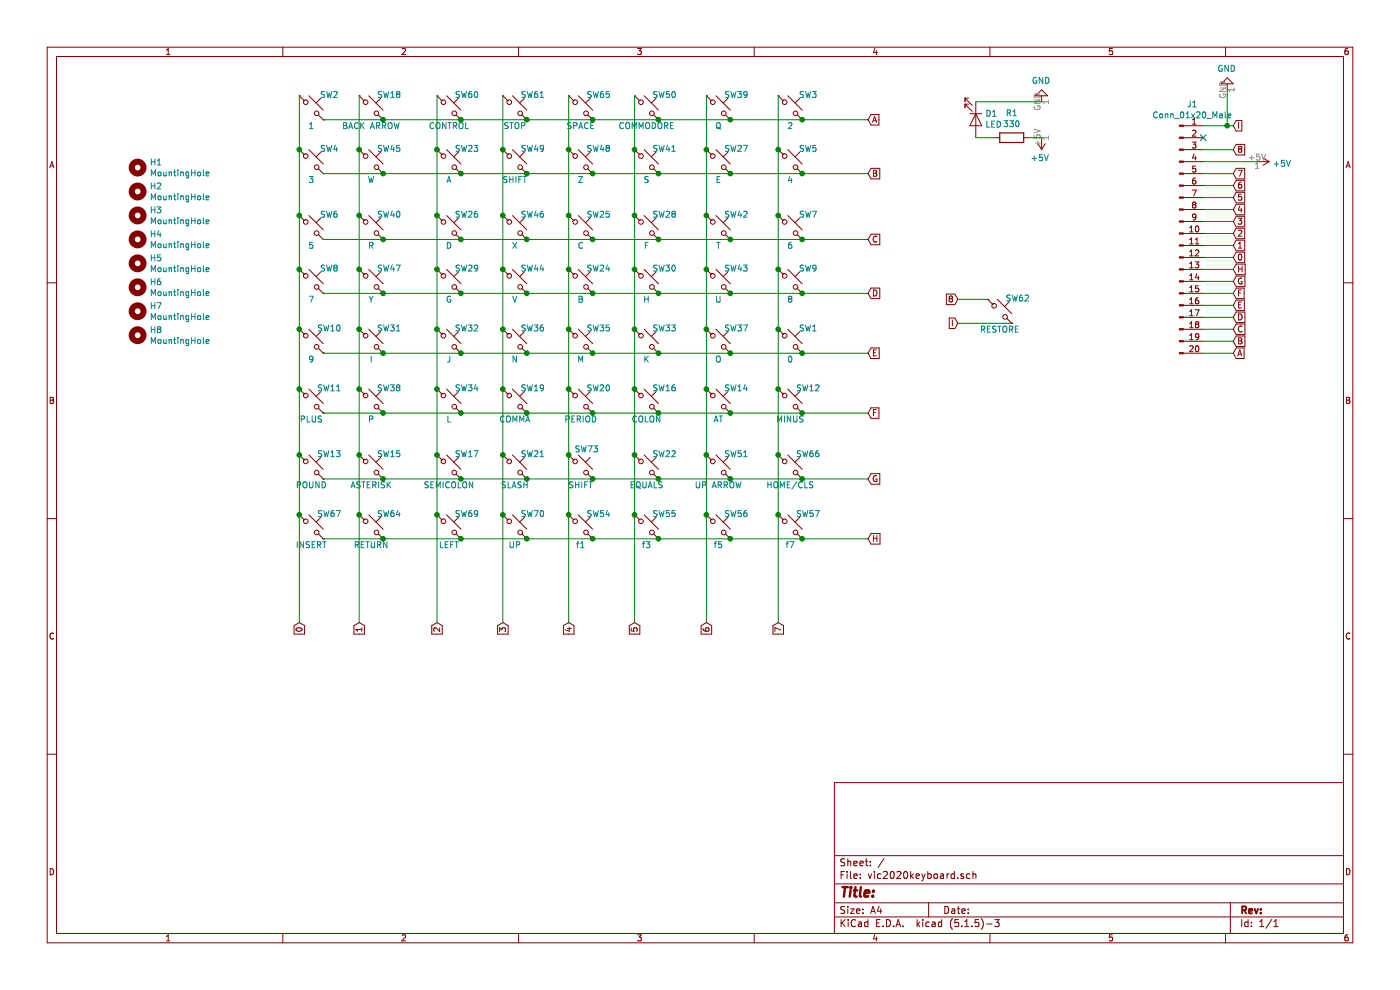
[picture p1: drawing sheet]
EESchema Schematic File Version 4
EELAYER 30 0
EELAYER END
$Descr A4 11693 8268
encoding utf-8
Sheet 1 1
Title ""
Date ""
Rev ""
Comp ""
Comment1 ""
Comment2 ""
Comment3 ""
Comment4 ""
$EndDescr
$Comp
L Switch:SW_Push_45deg SW1
U 1 1
P 6600 2850
F 0 "SW1" H 6750 2960 50  0000 C CNN
F 1 "0" H 6600 2700 50  0000 C CNN
F 2 "Cherry_MX:CHERRY_PCB_100H" H 6600 2850 50  0001 C CNN
F 3 "" H 6600 2850 50  0000 C CNN
	1    6600 2850
	1    0    0    -1  
$EndComp
$Comp
L Switch:SW_Push_45deg SW2
U 1 1
P 2600 900
F 0 "SW2" H 2750 1010 50  0000 C CNN
F 1 "1" H 2600 750 50  0000 C CNN
F 2 "Cherry_MX:CHERRY_PCB_100H" H 2600 900 50  0001 C CNN
F 3 "" H 2600 900 50  0000 C CNN
	1    2600 900 
	1    0    0    -1  
$EndComp
$Comp
L Switch:SW_Push_45deg SW9
U 1 1
P 6600 2350
F 0 "SW9" H 6750 2460 50  0000 C CNN
F 1 "8" H 6600 2200 50  0000 C CNN
F 2 "Cherry_MX:CHERRY_PCB_100H" H 6600 2350 50  0001 C CNN
F 3 "" H 6600 2350 50  0000 C CNN
	1    6600 2350
	1    0    0    -1  
$EndComp
$Comp
L Switch:SW_Push_45deg SW10
U 1 1
P 2600 2850
F 0 "SW10" H 2750 2960 50  0000 C CNN
F 1 "9" H 2600 2700 50  0000 C CNN
F 2 "Cherry_MX:CHERRY_PCB_100H" H 2600 2850 50  0001 C CNN
F 3 "" H 2600 2850 50  0000 C CNN
	1    2600 2850
	1    0    0    -1  
$EndComp
$Comp
L Switch:SW_Push_45deg SW3
U 1 1
P 6600 900
F 0 "SW3" H 6750 1010 50  0000 C CNN
F 1 "2" H 6600 750 50  0000 C CNN
F 2 "Cherry_MX:CHERRY_PCB_100H" H 6600 900 50  0001 C CNN
F 3 "" H 6600 900 50  0000 C CNN
	1    6600 900 
	1    0    0    -1  
$EndComp
$Comp
L Switch:SW_Push_45deg SW4
U 1 1
P 2600 1350
F 0 "SW4" H 2750 1460 50  0000 C CNN
F 1 "3" H 2600 1200 50  0000 C CNN
F 2 "Cherry_MX:CHERRY_PCB_100H" H 2600 1350 50  0001 C CNN
F 3 "" H 2600 1350 50  0000 C CNN
	1    2600 1350
	1    0    0    -1  
$EndComp
$Comp
L Switch:SW_Push_45deg SW11
U 1 1
P 2600 3350
F 0 "SW11" H 2750 3460 50  0000 C CNN
F 1 "PLUS" H 2600 3200 50  0000 C CNN
F 2 "Cherry_MX:CHERRY_PCB_100H" H 2600 3350 50  0001 C CNN
F 3 "" H 2600 3350 50  0000 C CNN
	1    2600 3350
	1    0    0    -1  
$EndComp
$Comp
L Switch:SW_Push_45deg SW12
U 1 1
P 6600 3350
F 0 "SW12" H 6750 3460 50  0000 C CNN
F 1 "MINUS" H 6600 3200 50  0000 C CNN
F 2 "Cherry_MX:CHERRY_PCB_100H" H 6600 3350 50  0001 C CNN
F 3 "" H 6600 3350 50  0000 C CNN
	1    6600 3350
	1    0    0    -1  
$EndComp
$Comp
L Switch:SW_Push_45deg SW5
U 1 1
P 6600 1350
F 0 "SW5" H 6750 1460 50  0000 C CNN
F 1 "4" H 6600 1200 50  0000 C CNN
F 2 "Cherry_MX:CHERRY_PCB_100H" H 6600 1350 50  0001 C CNN
F 3 "" H 6600 1350 50  0000 C CNN
	1    6600 1350
	1    0    0    -1  
$EndComp
$Comp
L Switch:SW_Push_45deg SW6
U 1 1
P 2600 1900
F 0 "SW6" H 2750 2010 50  0000 C CNN
F 1 "5" H 2600 1750 50  0000 C CNN
F 2 "Cherry_MX:CHERRY_PCB_100H" H 2600 1900 50  0001 C CNN
F 3 "" H 2600 1900 50  0000 C CNN
	1    2600 1900
	1    0    0    -1  
$EndComp
$Comp
L Switch:SW_Push_45deg SW14
U 1 1
P 6000 3350
F 0 "SW14" H 6150 3460 50  0000 C CNN
F 1 "AT" H 6000 3200 50  0000 C CNN
F 2 "Cherry_MX:CHERRY_PCB_100H" H 6000 3350 50  0001 C CNN
F 3 "" H 6000 3350 50  0000 C CNN
	1    6000 3350
	1    0    0    -1  
$EndComp
$Comp
L Switch:SW_Push_45deg SW7
U 1 1
P 6600 1900
F 0 "SW7" H 6750 2010 50  0000 C CNN
F 1 "6" H 6600 1750 50  0000 C CNN
F 2 "Cherry_MX:CHERRY_PCB_100H" H 6600 1900 50  0001 C CNN
F 3 "" H 6600 1900 50  0000 C CNN
	1    6600 1900
	1    0    0    -1  
$EndComp
$Comp
L Switch:SW_Push_45deg SW8
U 1 1
P 2600 2350
F 0 "SW8" H 2750 2460 50  0000 C CNN
F 1 "7" H 2600 2200 50  0000 C CNN
F 2 "Cherry_MX:CHERRY_PCB_100H" H 2600 2350 50  0001 C CNN
F 3 "" H 2600 2350 50  0000 C CNN
	1    2600 2350
	1    0    0    -1  
$EndComp
$Comp
L Switch:SW_Push_45deg SW15
U 1 1
P 3100 3900
F 0 "SW15" H 3250 4010 50  0000 C CNN
F 1 "ASTERISK" H 3100 3750 50  0000 C CNN
F 2 "Cherry_MX:CHERRY_PCB_100H" H 3100 3900 50  0001 C CNN
F 3 "" H 3100 3900 50  0000 C CNN
	1    3100 3900
	1    0    0    -1  
$EndComp
$Comp
L Switch:SW_Push_45deg SW16
U 1 1
P 5400 3350
F 0 "SW16" H 5550 3460 50  0000 C CNN
F 1 "COLON" H 5400 3200 50  0000 C CNN
F 2 "Cherry_MX:CHERRY_PCB_100H" H 5400 3350 50  0001 C CNN
F 3 "" H 5400 3350 50  0000 C CNN
	1    5400 3350
	1    0    0    -1  
$EndComp
$Comp
L Switch:SW_Push_45deg SW17
U 1 1
P 3750 3900
F 0 "SW17" H 3900 4010 50  0000 C CNN
F 1 "SEMICOLON" H 3750 3750 50  0000 C CNN
F 2 "Cherry_MX:CHERRY_PCB_100H" H 3750 3900 50  0001 C CNN
F 3 "" H 3750 3900 50  0000 C CNN
	1    3750 3900
	1    0    0    -1  
$EndComp
$Comp
L Switch:SW_Push_45deg SW18
U 1 1
P 3100 900
F 0 "SW18" H 3250 1010 50  0000 C CNN
F 1 "BACK ARROW" H 3100 750 50  0000 C CNN
F 2 "Cherry_MX:CHERRY_PCB_100H" H 3100 900 50  0001 C CNN
F 3 "" H 3100 900 50  0000 C CNN
	1    3100 900 
	1    0    0    -1  
$EndComp
$Comp
L Switch:SW_Push_45deg SW25
U 1 1
P 4850 1900
F 0 "SW25" H 5000 2010 50  0000 C CNN
F 1 "C" H 4850 1750 50  0000 C CNN
F 2 "Cherry_MX:CHERRY_PCB_100H" H 4850 1900 50  0001 C CNN
F 3 "" H 4850 1900 50  0000 C CNN
	1    4850 1900
	1    0    0    -1  
$EndComp
$Comp
L Switch:SW_Push_45deg SW26
U 1 1
P 3750 1900
F 0 "SW26" H 3900 2010 50  0000 C CNN
F 1 "D" H 3750 1750 50  0000 C CNN
F 2 "Cherry_MX:CHERRY_PCB_100H" H 3750 1900 50  0001 C CNN
F 3 "" H 3750 1900 50  0000 C CNN
	1    3750 1900
	1    0    0    -1  
$EndComp
$Comp
L Switch:SW_Push_45deg SW19
U 1 1
P 4300 3350
F 0 "SW19" H 4450 3460 50  0000 C CNN
F 1 "COMMA" H 4300 3200 50  0000 C CNN
F 2 "Cherry_MX:CHERRY_PCB_100H" H 4300 3350 50  0001 C CNN
F 3 "" H 4300 3350 50  0000 C CNN
	1    4300 3350
	1    0    0    -1  
$EndComp
$Comp
L Switch:SW_Push_45deg SW20
U 1 1
P 4850 3350
F 0 "SW20" H 5000 3460 50  0000 C CNN
F 1 "PERIOD" H 4850 3200 50  0000 C CNN
F 2 "Cherry_MX:CHERRY_PCB_100H" H 4850 3350 50  0001 C CNN
F 3 "" H 4850 3350 50  0000 C CNN
	1    4850 3350
	1    0    0    -1  
$EndComp
$Comp
L Switch:SW_Push_45deg SW27
U 1 1
P 6000 1350
F 0 "SW27" H 6150 1460 50  0000 C CNN
F 1 "E" H 6000 1200 50  0000 C CNN
F 2 "Cherry_MX:CHERRY_PCB_100H" H 6000 1350 50  0001 C CNN
F 3 "" H 6000 1350 50  0000 C CNN
	1    6000 1350
	1    0    0    -1  
$EndComp
$Comp
L Switch:SW_Push_45deg SW28
U 1 1
P 5400 1900
F 0 "SW28" H 5550 2010 50  0000 C CNN
F 1 "F" H 5400 1750 50  0000 C CNN
F 2 "Cherry_MX:CHERRY_PCB_100H" H 5400 1900 50  0001 C CNN
F 3 "" H 5400 1900 50  0000 C CNN
	1    5400 1900
	1    0    0    -1  
$EndComp
$Comp
L Switch:SW_Push_45deg SW21
U 1 1
P 4300 3900
F 0 "SW21" H 4450 4010 50  0000 C CNN
F 1 "SLASH" H 4300 3750 50  0000 C CNN
F 2 "Cherry_MX:CHERRY_PCB_100H" H 4300 3900 50  0001 C CNN
F 3 "" H 4300 3900 50  0000 C CNN
	1    4300 3900
	1    0    0    -1  
$EndComp
$Comp
L Switch:SW_Push_45deg SW29
U 1 1
P 3750 2350
F 0 "SW29" H 3900 2460 50  0000 C CNN
F 1 "G" H 3750 2200 50  0000 C CNN
F 2 "Cherry_MX:CHERRY_PCB_100H" H 3750 2350 50  0001 C CNN
F 3 "" H 3750 2350 50  0000 C CNN
	1    3750 2350
	1    0    0    -1  
$EndComp
$Comp
L Switch:SW_Push_45deg SW30
U 1 1
P 5400 2350
F 0 "SW30" H 5550 2460 50  0000 C CNN
F 1 "H" H 5400 2200 50  0000 C CNN
F 2 "Cherry_MX:CHERRY_PCB_100H" H 5400 2350 50  0001 C CNN
F 3 "" H 5400 2350 50  0000 C CNN
	1    5400 2350
	1    0    0    -1  
$EndComp
$Comp
L Switch:SW_Push_45deg SW23
U 1 1
P 3750 1350
F 0 "SW23" H 3900 1460 50  0000 C CNN
F 1 "A" H 3750 1200 50  0000 C CNN
F 2 "Cherry_MX:CHERRY_PCB_100H" H 3750 1350 50  0001 C CNN
F 3 "" H 3750 1350 50  0000 C CNN
	1    3750 1350
	1    0    0    -1  
$EndComp
$Comp
L Switch:SW_Push_45deg SW24
U 1 1
P 4850 2350
F 0 "SW24" H 5000 2460 50  0000 C CNN
F 1 "B" H 4850 2200 50  0000 C CNN
F 2 "Cherry_MX:CHERRY_PCB_100H" H 4850 2350 50  0001 C CNN
F 3 "" H 4850 2350 50  0000 C CNN
	1    4850 2350
	1    0    0    -1  
$EndComp
$Comp
L Switch:SW_Push_45deg SW31
U 1 1
P 3100 2850
F 0 "SW31" H 3250 2960 50  0000 C CNN
F 1 "I" H 3100 2700 50  0000 C CNN
F 2 "Cherry_MX:CHERRY_PCB_100H" H 3100 2850 50  0001 C CNN
F 3 "" H 3100 2850 50  0000 C CNN
	1    3100 2850
	1    0    0    -1  
$EndComp
$Comp
L Switch:SW_Push_45deg SW32
U 1 1
P 3750 2850
F 0 "SW32" H 3900 2960 50  0000 C CNN
F 1 "J" H 3750 2700 50  0000 C CNN
F 2 "Cherry_MX:CHERRY_PCB_100H" H 3750 2850 50  0001 C CNN
F 3 "" H 3750 2850 50  0000 C CNN
	1    3750 2850
	1    0    0    -1  
$EndComp
$Comp
L Switch:SW_Push_45deg SW33
U 1 1
P 5400 2850
F 0 "SW33" H 5550 2960 50  0000 C CNN
F 1 "K" H 5400 2700 50  0000 C CNN
F 2 "Cherry_MX:CHERRY_PCB_100H" H 5400 2850 50  0001 C CNN
F 3 "" H 5400 2850 50  0000 C CNN
	1    5400 2850
	1    0    0    -1  
$EndComp
$Comp
L Switch:SW_Push_45deg SW34
U 1 1
P 3750 3350
F 0 "SW34" H 3900 3460 50  0000 C CNN
F 1 "L" H 3750 3200 50  0000 C CNN
F 2 "Cherry_MX:CHERRY_PCB_100H" H 3750 3350 50  0001 C CNN
F 3 "" H 3750 3350 50  0000 C CNN
	1    3750 3350
	1    0    0    -1  
$EndComp
$Comp
L Switch:SW_Push_45deg SW41
U 1 1
P 5400 1350
F 0 "SW41" H 5550 1460 50  0000 C CNN
F 1 "S" H 5400 1200 50  0000 C CNN
F 2 "Cherry_MX:CHERRY_PCB_100H" H 5400 1350 50  0001 C CNN
F 3 "" H 5400 1350 50  0000 C CNN
	1    5400 1350
	1    0    0    -1  
$EndComp
$Comp
L Switch:SW_Push_45deg SW42
U 1 1
P 6000 1900
F 0 "SW42" H 6150 2010 50  0000 C CNN
F 1 "T" H 6000 1750 50  0000 C CNN
F 2 "Cherry_MX:CHERRY_PCB_100H" H 6000 1900 50  0001 C CNN
F 3 "" H 6000 1900 50  0000 C CNN
	1    6000 1900
	1    0    0    -1  
$EndComp
$Comp
L Switch:SW_Push_45deg SW35
U 1 1
P 4850 2850
F 0 "SW35" H 5000 2960 50  0000 C CNN
F 1 "M" H 4850 2700 50  0000 C CNN
F 2 "Cherry_MX:CHERRY_PCB_100H" H 4850 2850 50  0001 C CNN
F 3 "" H 4850 2850 50  0000 C CNN
	1    4850 2850
	1    0    0    -1  
$EndComp
$Comp
L Switch:SW_Push_45deg SW36
U 1 1
P 4300 2850
F 0 "SW36" H 4450 2960 50  0000 C CNN
F 1 "N" H 4300 2700 50  0000 C CNN
F 2 "Cherry_MX:CHERRY_PCB_100H" H 4300 2850 50  0001 C CNN
F 3 "" H 4300 2850 50  0000 C CNN
	1    4300 2850
	1    0    0    -1  
$EndComp
$Comp
L Switch:SW_Push_45deg SW43
U 1 1
P 6000 2350
F 0 "SW43" H 6150 2460 50  0000 C CNN
F 1 "U" H 6000 2200 50  0000 C CNN
F 2 "Cherry_MX:CHERRY_PCB_100H" H 6000 2350 50  0001 C CNN
F 3 "" H 6000 2350 50  0000 C CNN
	1    6000 2350
	1    0    0    -1  
$EndComp
$Comp
L Switch:SW_Push_45deg SW44
U 1 1
P 4300 2350
F 0 "SW44" H 4450 2460 50  0000 C CNN
F 1 "V" H 4300 2200 50  0000 C CNN
F 2 "Cherry_MX:CHERRY_PCB_100H" H 4300 2350 50  0001 C CNN
F 3 "" H 4300 2350 50  0000 C CNN
	1    4300 2350
	1    0    0    -1  
$EndComp
$Comp
L Switch:SW_Push_45deg SW37
U 1 1
P 6000 2850
F 0 "SW37" H 6150 2960 50  0000 C CNN
F 1 "O" H 6000 2700 50  0000 C CNN
F 2 "Cherry_MX:CHERRY_PCB_100H" H 6000 2850 50  0001 C CNN
F 3 "" H 6000 2850 50  0000 C CNN
	1    6000 2850
	1    0    0    -1  
$EndComp
$Comp
L Switch:SW_Push_45deg SW38
U 1 1
P 3100 3350
F 0 "SW38" H 3250 3460 50  0000 C CNN
F 1 "P" H 3100 3200 50  0000 C CNN
F 2 "Cherry_MX:CHERRY_PCB_100H" H 3100 3350 50  0001 C CNN
F 3 "" H 3100 3350 50  0000 C CNN
	1    3100 3350
	1    0    0    -1  
$EndComp
$Comp
L Switch:SW_Push_45deg SW45
U 1 1
P 3100 1350
F 0 "SW45" H 3250 1460 50  0000 C CNN
F 1 "W" H 3100 1200 50  0000 C CNN
F 2 "Cherry_MX:CHERRY_PCB_100H" H 3100 1350 50  0001 C CNN
F 3 "" H 3100 1350 50  0000 C CNN
	1    3100 1350
	1    0    0    -1  
$EndComp
$Comp
L Switch:SW_Push_45deg SW46
U 1 1
P 4300 1900
F 0 "SW46" H 4450 2010 50  0000 C CNN
F 1 "X" H 4300 1750 50  0000 C CNN
F 2 "Cherry_MX:CHERRY_PCB_100H" H 4300 1900 50  0001 C CNN
F 3 "" H 4300 1900 50  0000 C CNN
	1    4300 1900
	1    0    0    -1  
$EndComp
$Comp
L Switch:SW_Push_45deg SW39
U 1 1
P 6000 900
F 0 "SW39" H 6150 1010 50  0000 C CNN
F 1 "Q" H 6000 750 50  0000 C CNN
F 2 "Cherry_MX:CHERRY_PCB_100H" H 6000 900 50  0001 C CNN
F 3 "" H 6000 900 50  0000 C CNN
	1    6000 900 
	1    0    0    -1  
$EndComp
$Comp
L Switch:SW_Push_45deg SW40
U 1 1
P 3100 1900
F 0 "SW40" H 3250 2010 50  0000 C CNN
F 1 "R" H 3100 1750 50  0000 C CNN
F 2 "Cherry_MX:CHERRY_PCB_100H" H 3100 1900 50  0001 C CNN
F 3 "" H 3100 1900 50  0000 C CNN
	1    3100 1900
	1    0    0    -1  
$EndComp
$Comp
L Switch:SW_Push_45deg SW47
U 1 1
P 3100 2350
F 0 "SW47" H 3250 2460 50  0000 C CNN
F 1 "Y" H 3100 2200 50  0000 C CNN
F 2 "Cherry_MX:CHERRY_PCB_100H" H 3100 2350 50  0001 C CNN
F 3 "" H 3100 2350 50  0000 C CNN
	1    3100 2350
	1    0    0    -1  
$EndComp
$Comp
L Switch:SW_Push_45deg SW48
U 1 1
P 4850 1350
F 0 "SW48" H 5000 1460 50  0000 C CNN
F 1 "Z" H 4850 1200 50  0000 C CNN
F 2 "Cherry_MX:CHERRY_PCB_100H" H 4850 1350 50  0001 C CNN
F 3 "" H 4850 1350 50  0000 C CNN
	1    4850 1350
	1    0    0    -1  
$EndComp
$Comp
L Switch:SW_Push_45deg SW49
U 1 1
P 4300 1350
F 0 "SW49" H 4450 1460 50  0000 C CNN
F 1 "SHIFT" H 4300 1200 50  0000 C CNN
F 2 "Cherry_MX:CHERRY_PCB_225H" H 4300 1350 50  0001 C CNN
F 3 "" H 4300 1350 50  0000 C CNN
	1    4300 1350
	1    0    0    -1  
$EndComp
$Comp
L Switch:SW_Push_45deg SW50
U 1 1
P 5400 900
F 0 "SW50" H 5550 1010 50  0000 C CNN
F 1 "COMMODORE" H 5400 750 50  0000 C CNN
F 2 "Cherry_MX:CHERRY_PCB_125H" H 5400 900 50  0001 C CNN
F 3 "" H 5400 900 50  0000 C CNN
	1    5400 900 
	1    0    0    -1  
$EndComp
$Comp
L Switch:SW_Push_45deg SW57
U 1 1
P 6600 4400
F 0 "SW57" H 6750 4510 50  0000 C CNN
F 1 "f7" H 6600 4250 50  0000 C CNN
F 2 "Cherry_MX:CHERRY_PCB_100H" H 6600 4400 50  0001 C CNN
F 3 "" H 6600 4400 50  0000 C CNN
	1    6600 4400
	1    0    0    -1  
$EndComp
$Comp
L Switch:SW_Push_45deg SW60
U 1 1
P 3750 900
F 0 "SW60" H 3900 1010 50  0000 C CNN
F 1 "CONTROL" H 3750 750 50  0000 C CNN
F 2 "Button_Switch_Keyboard:SW_Cherry_MX_1.50u_PCB" H 3750 900 50  0001 C CNN
F 3 "" H 3750 900 50  0000 C CNN
	1    3750 900 
	1    0    0    -1  
$EndComp
$Comp
L Switch:SW_Push_45deg SW54
U 1 1
P 4850 4400
F 0 "SW54" H 5000 4510 50  0000 C CNN
F 1 "f1" H 4850 4250 50  0000 C CNN
F 2 "Cherry_MX:CHERRY_PCB_100H" H 4850 4400 50  0001 C CNN
F 3 "" H 4850 4400 50  0000 C CNN
	1    4850 4400
	1    0    0    -1  
$EndComp
$Comp
L Switch:SW_Push_45deg SW61
U 1 1
P 4300 900
F 0 "SW61" H 4450 1010 50  0000 C CNN
F 1 "STOP" H 4300 750 50  0000 C CNN
F 2 "Button_Switch_Keyboard:SW_Cherry_MX_1.75u_PCB" H 4300 900 50  0001 C CNN
F 3 "" H 4300 900 50  0000 C CNN
	1    4300 900 
	1    0    0    -1  
$EndComp
$Comp
L Switch:SW_Push_45deg SW62
U 1 1
P 8350 2600
F 0 "SW62" H 8500 2710 50  0000 C CNN
F 1 "RESTORE" H 8350 2450 50  0000 C CNN
F 2 "Button_Switch_Keyboard:SW_Cherry_MX_1.50u_PCB" H 8350 2600 50  0001 C CNN
F 3 "" H 8350 2600 50  0000 C CNN
	1    8350 2600
	1    0    0    -1  
$EndComp
$Comp
L Switch:SW_Push_45deg SW55
U 1 1
P 5400 4400
F 0 "SW55" H 5550 4510 50  0000 C CNN
F 1 "f3" H 5400 4250 50  0000 C CNN
F 2 "Cherry_MX:CHERRY_PCB_100H" H 5400 4400 50  0001 C CNN
F 3 "" H 5400 4400 50  0000 C CNN
	1    5400 4400
	1    0    0    -1  
$EndComp
$Comp
L Switch:SW_Push_45deg SW56
U 1 1
P 6000 4400
F 0 "SW56" H 6150 4510 50  0000 C CNN
F 1 "f5" H 6000 4250 50  0000 C CNN
F 2 "Cherry_MX:CHERRY_PCB_100H" H 6000 4400 50  0001 C CNN
F 3 "" H 6000 4400 50  0000 C CNN
	1    6000 4400
	1    0    0    -1  
$EndComp
$Comp
L Switch:SW_Push_45deg SW64
U 1 1
P 3100 4400
F 0 "SW64" H 3250 4510 50  0000 C CNN
F 1 "RETURN" H 3100 4250 50  0000 C CNN
F 2 "Cherry_MX:CHERRY_PCB_225H" H 3100 4400 50  0001 C CNN
F 3 "" H 3100 4400 50  0000 C CNN
	1    3100 4400
	1    0    0    -1  
$EndComp
$Comp
L Switch:SW_Push_45deg SW65
U 1 1
P 4850 900
F 0 "SW65" H 5000 1010 50  0000 C CNN
F 1 "SPACE" H 4850 750 50  0000 C CNN
F 2 "Cherry_MX:CHERRY_PCB_625H" H 4850 900 50  0001 C CNN
F 3 "" H 4850 900 50  0000 C CNN
	1    4850 900 
	1    0    0    -1  
$EndComp
$Comp
L Switch:SW_Push_45deg SW66
U 1 1
P 6600 3900
F 0 "SW66" H 6750 4010 50  0000 C CNN
F 1 "HOME/CLS" H 6600 3750 50  0000 C CNN
F 2 "Cherry_MX:CHERRY_PCB_100H" H 6600 3900 50  0001 C CNN
F 3 "" H 6600 3900 50  0000 C CNN
	1    6600 3900
	1    0    0    -1  
$EndComp
$Comp
L Switch:SW_Push_45deg SW67
U 1 1
P 2600 4400
F 0 "SW67" H 2750 4510 50  0000 C CNN
F 1 "INSERT" H 2600 4250 50  0000 C CNN
F 2 "Cherry_MX:CHERRY_PCB_100H" H 2600 4400 50  0001 C CNN
F 3 "" H 2600 4400 50  0000 C CNN
	1    2600 4400
	1    0    0    -1  
$EndComp
$Comp
L Switch:SW_Push_45deg SW70
U 1 1
P 4300 4400
F 0 "SW70" H 4450 4510 50  0000 C CNN
F 1 "UP" H 4300 4250 50  0000 C CNN
F 2 "Cherry_MX:CHERRY_PCB_100H" H 4300 4400 50  0001 C CNN
F 3 "" H 4300 4400 50  0000 C CNN
	1    4300 4400
	1    0    0    -1  
$EndComp
$Comp
L Switch:SW_Push_45deg SW73
U 1 1
P 4850 3900
F 0 "SW73" H 4900 4050 50  0000 C CNN
F 1 "SHIFT" H 4850 3750 50  0000 C CNN
F 2 "Cherry_MX:CHERRY_PCB_275H" H 4850 3900 50  0001 C CNN
F 3 "" H 4850 3900 50  0000 C CNN
	1    4850 3900
	1    0    0    -1  
$EndComp
$Comp
L Switch:SW_Push_45deg SW13
U 1 1
P 2600 3900
F 0 "SW13" H 2750 4010 50  0000 C CNN
F 1 "POUND" H 2600 3750 50  0000 C CNN
F 2 "Button_Switch_Keyboard:SW_Cherry_MX_1.00u_PCB" H 2600 3900 50  0001 C CNN
F 3 "" H 2600 3900 50  0000 C CNN
	1    2600 3900
	1    0    0    -1  
$EndComp
$Comp
L Switch:SW_Push_45deg SW51
U 1 1
P 6000 3900
F 0 "SW51" H 6150 4010 50  0000 C CNN
F 1 "UP ARROW" H 6000 3750 50  0000 C CNN
F 2 "Button_Switch_Keyboard:SW_Cherry_MX_1.00u_PCB" H 6000 3900 50  0001 C CNN
F 3 "" H 6000 3900 50  0000 C CNN
	1    6000 3900
	1    0    0    -1  
$EndComp
$Comp
L Switch:SW_Push_45deg SW22
U 1 1
P 5400 3900
F 0 "SW22" H 5550 4010 50  0000 C CNN
F 1 "EQUALS" H 5400 3750 50  0000 C CNN
F 2 "Button_Switch_Keyboard:SW_Cherry_MX_1.00u_PCB" H 5400 3900 50  0001 C CNN
F 3 "" H 5400 3900 50  0000 C CNN
	1    5400 3900
	1    0    0    -1  
$EndComp
Wire Wire Line
	2500 1800 2500 2250
Connection ~ 2500 1800
Wire Wire Line
	2500 2250 2500 2750
Connection ~ 2500 2250
Wire Wire Line
	2500 2750 2500 3250
Connection ~ 2500 2750
Wire Wire Line
	2500 3250 2500 3800
Connection ~ 2500 3250
Wire Wire Line
	2500 3800 2500 4300
Connection ~ 2500 3800
Wire Wire Line
	3000 800  3000 1250
Connection ~ 3000 1250
Wire Wire Line
	3000 1250 3000 1800
Wire Wire Line
	3650 800  3650 1250
Connection ~ 3650 1250
Wire Wire Line
	4200 800  4200 1250
Connection ~ 4200 1250
Wire Wire Line
	6500 800  6500 1250
Wire Wire Line
	5900 800  5900 1250
Wire Wire Line
	5300 800  5300 1250
Connection ~ 5300 1250
Wire Wire Line
	4750 800  4750 1250
Connection ~ 4750 1250
Wire Wire Line
	2700 1000 3200 1000
Wire Wire Line
	3200 1000 3850 1000
Connection ~ 3200 1000
Wire Wire Line
	3850 1000 4400 1000
Connection ~ 3850 1000
Wire Wire Line
	4400 1000 4950 1000
Connection ~ 4400 1000
Wire Wire Line
	4950 1000 5500 1000
Connection ~ 4950 1000
Wire Wire Line
	5500 1450 4950 1450
Wire Wire Line
	4950 1450 4400 1450
Connection ~ 4950 1450
Wire Wire Line
	4400 1450 3850 1450
Connection ~ 4400 1450
Wire Wire Line
	3850 1450 3200 1450
Connection ~ 3850 1450
Connection ~ 2500 1250
Wire Wire Line
	2500 1250 2500 1800
Wire Wire Line
	2700 1450 3200 1450
Connection ~ 3200 1450
Wire Wire Line
	2700 2000 3200 2000
Wire Wire Line
	3650 1250 3650 1800
Wire Wire Line
	4200 1250 4200 1800
Wire Wire Line
	3200 2000 3850 2000
Connection ~ 3200 2000
Wire Wire Line
	3850 2000 4400 2000
Connection ~ 3850 2000
Wire Wire Line
	4400 2000 4950 2000
Connection ~ 4400 2000
Wire Wire Line
	4950 2000 5500 2000
Connection ~ 4950 2000
Wire Wire Line
	5500 2000 6100 2000
Connection ~ 5500 2000
Wire Wire Line
	6100 2000 6700 2000
Connection ~ 6100 2000
Wire Wire Line
	5300 1250 5300 1800
Wire Wire Line
	4750 1250 4750 1800
Wire Wire Line
	2500 800  2500 1250
Wire Wire Line
	5500 1000 6100 1000
Connection ~ 5500 1000
Wire Wire Line
	6100 1000 6700 1000
Connection ~ 6100 1000
Connection ~ 5900 1250
Connection ~ 6500 1250
Wire Wire Line
	5900 1250 5900 1800
Wire Wire Line
	6500 1250 6500 1800
Wire Wire Line
	5500 1450 6100 1450
Connection ~ 5500 1450
Wire Wire Line
	6100 1450 6700 1450
Connection ~ 6100 1450
Wire Wire Line
	3000 3250 3000 2750
Wire Wire Line
	3000 2250 3000 1800
Connection ~ 3000 2250
Connection ~ 3000 1800
Connection ~ 3650 1800
Wire Wire Line
	4200 1800 4200 2250
Connection ~ 4200 1800
Connection ~ 4200 2250
Wire Wire Line
	4200 3250 4200 2750
Connection ~ 4750 1800
Wire Wire Line
	5300 3250 5300 2750
Connection ~ 5300 1800
Connection ~ 5900 1800
Wire Wire Line
	6500 1800 6500 2250
Connection ~ 6500 1800
Connection ~ 6500 2250
Wire Wire Line
	2700 4500 3200 4500
Connection ~ 3200 4500
Wire Wire Line
	4400 4500 4950 4500
Connection ~ 4400 4500
Wire Wire Line
	4950 4500 5500 4500
Connection ~ 4950 4500
Wire Wire Line
	5500 4500 6100 4500
Connection ~ 5500 4500
Wire Wire Line
	6100 4500 6700 4500
Connection ~ 6100 4500
Wire Wire Line
	3000 4300 3000 3800
Wire Wire Line
	2700 4000 3200 4000
Wire Wire Line
	3200 4000 3850 4000
Connection ~ 3200 4000
Wire Wire Line
	3850 4000 4400 4000
Connection ~ 3850 4000
Wire Wire Line
	4400 4000 4950 4000
Connection ~ 4400 4000
Wire Wire Line
	4950 4000 5500 4000
Connection ~ 4950 4000
Wire Wire Line
	5500 4000 6100 4000
Connection ~ 5500 4000
Wire Wire Line
	6100 4000 6700 4000
Connection ~ 6100 4000
Wire Wire Line
	3850 4500 4400 4500
Wire Wire Line
	3200 4500 3850 4500
Connection ~ 3850 4500
$Comp
L Switch:SW_Push_45deg SW69
U 1 1
P 3750 4400
F 0 "SW69" H 3900 4510 50  0000 C CNN
F 1 "LEFT" H 3750 4250 50  0000 C CNN
F 2 "Cherry_MX:CHERRY_PCB_100H" H 3750 4400 50  0001 C CNN
F 3 "" H 3750 4400 50  0000 C CNN
	1    3750 4400
	1    0    0    -1  
$EndComp
Wire Wire Line
	2700 3450 3200 3450
Wire Wire Line
	3200 3450 3850 3450
Connection ~ 3200 3450
Wire Wire Line
	3850 3450 4400 3450
Connection ~ 3850 3450
Wire Wire Line
	4400 3450 4950 3450
Connection ~ 4400 3450
Wire Wire Line
	4950 3450 5500 3450
Connection ~ 4950 3450
Wire Wire Line
	5500 3450 6100 3450
Connection ~ 5500 3450
Wire Wire Line
	6100 3450 6700 3450
Connection ~ 6100 3450
Wire Wire Line
	3000 3250 3000 3800
Connection ~ 3000 3250
Connection ~ 3000 3800
Wire Wire Line
	3650 3250 3650 3800
Connection ~ 3650 3250
Wire Wire Line
	3650 3800 3650 4300
Connection ~ 3650 3800
Wire Wire Line
	4200 3800 4200 4300
Wire Wire Line
	4200 3800 4200 3250
Connection ~ 4200 3800
Connection ~ 4200 3250
Wire Wire Line
	4750 3800 4750 4300
Wire Wire Line
	4750 3800 4750 3250
Connection ~ 4750 3800
Connection ~ 4750 3250
Wire Wire Line
	5300 3800 5300 4300
Wire Wire Line
	5300 3800 5300 3250
Connection ~ 5300 3800
Connection ~ 5300 3250
Wire Wire Line
	5900 3800 5900 4300
Wire Wire Line
	5900 3800 5900 3250
Connection ~ 5900 3800
Connection ~ 5900 3250
Wire Wire Line
	6500 3800 6500 4300
Wire Wire Line
	6500 3800 6500 3250
Connection ~ 6500 3800
Connection ~ 6500 3250
Connection ~ 3000 2750
Connection ~ 3650 2750
Wire Wire Line
	3650 2750 3650 3250
Connection ~ 4200 2750
Connection ~ 4750 2750
Wire Wire Line
	4750 2750 4750 3250
Connection ~ 5300 2750
Connection ~ 5900 2750
Wire Wire Line
	5900 2750 5900 3250
Connection ~ 6500 2750
Wire Wire Line
	6500 2750 6500 3250
Wire Wire Line
	2700 2950 3200 2950
Wire Wire Line
	3000 2250 3000 2750
Wire Wire Line
	4200 2250 4200 2750
Wire Wire Line
	6500 2250 6500 2750
Wire Wire Line
	3200 2950 3850 2950
Connection ~ 3200 2950
Wire Wire Line
	3850 2950 4400 2950
Connection ~ 3850 2950
Wire Wire Line
	4400 2950 4950 2950
Connection ~ 4400 2950
Wire Wire Line
	4950 2950 5500 2950
Connection ~ 4950 2950
Wire Wire Line
	5500 2950 6100 2950
Connection ~ 5500 2950
Wire Wire Line
	6100 2950 6700 2950
Connection ~ 6100 2950
Connection ~ 3650 2250
Wire Wire Line
	3650 2250 3650 2750
Connection ~ 4750 2250
Wire Wire Line
	4750 2250 4750 2750
Connection ~ 5300 2250
Wire Wire Line
	5300 2250 5300 2750
Connection ~ 5900 2250
Wire Wire Line
	5900 2250 5900 2750
Wire Wire Line
	2700 2450 3200 2450
Wire Wire Line
	3650 1800 3650 2250
Wire Wire Line
	4750 1800 4750 2250
Wire Wire Line
	5300 1800 5300 2250
Wire Wire Line
	5900 1800 5900 2250
Wire Wire Line
	3200 2450 3850 2450
Connection ~ 3200 2450
Wire Wire Line
	3850 2450 4400 2450
Connection ~ 3850 2450
Wire Wire Line
	4400 2450 4950 2450
Connection ~ 4400 2450
Wire Wire Line
	4950 2450 5500 2450
Connection ~ 4950 2450
Wire Wire Line
	5500 2450 6100 2450
Connection ~ 5500 2450
Wire Wire Line
	6100 2450 6700 2450
Connection ~ 6100 2450
Wire Wire Line
	6700 1000 7250 1000
Connection ~ 6700 1000
Wire Wire Line
	6700 1450 7250 1450
Connection ~ 6700 1450
Wire Wire Line
	6700 2000 7250 2000
Connection ~ 6700 2000
Wire Wire Line
	6700 2450 7250 2450
Connection ~ 6700 2450
Wire Wire Line
	6700 2950 7250 2950
Connection ~ 6700 2950
Wire Wire Line
	6700 3450 7250 3450
Connection ~ 6700 3450
Wire Wire Line
	6700 4000 7250 4000
Connection ~ 6700 4000
Wire Wire Line
	6700 4500 7250 4500
Connection ~ 6700 4500
Text GLabel 7250 4500 2    50   Input ~ 0
H
Text GLabel 7250 4000 2    50   Input ~ 0
G
Text GLabel 7250 3450 2    50   Input ~ 0
F
Text GLabel 7250 2950 2    50   Input ~ 0
E
Text GLabel 7250 2450 2    50   Input ~ 0
D
Text GLabel 7250 2000 2    50   Input ~ 0
C
Text GLabel 7250 1450 2    50   Input ~ 0
B
Text GLabel 7250 1000 2    50   Input ~ 0
A
Wire Wire Line
	2500 4300 2500 5200
Connection ~ 2500 4300
Wire Wire Line
	3000 4300 3000 5200
Connection ~ 3000 4300
Wire Wire Line
	3650 4300 3650 5200
Connection ~ 3650 4300
Wire Wire Line
	4200 4300 4200 5200
Connection ~ 4200 4300
Wire Wire Line
	4750 4300 4750 5200
Connection ~ 4750 4300
Wire Wire Line
	5300 4300 5300 5200
Connection ~ 5300 4300
Wire Wire Line
	5900 4300 5900 5200
Connection ~ 5900 4300
Wire Wire Line
	6500 4300 6500 5200
Connection ~ 6500 4300
Text GLabel 2500 5200 3    50   Input ~ 0
0
Text GLabel 3000 5200 3    50   Input ~ 0
1
Text GLabel 3650 5200 3    50   Input ~ 0
2
Text GLabel 4200 5200 3    50   Input ~ 0
3
Text GLabel 4750 5200 3    50   Input ~ 0
4
Text GLabel 5300 5200 3    50   Input ~ 0
5
Text GLabel 5900 5200 3    50   Input ~ 0
6
Text GLabel 6500 5200 3    50   Input ~ 0
7
Wire Wire Line
	8250 2500 8000 2500
Wire Wire Line
	8450 2700 8000 2700
Text GLabel 8000 2500 0    50   Input ~ 0
8
Text GLabel 8000 2700 0    50   Input ~ 0
I
$Comp
L Connector:Conn_01x20_Male J1
U 1 1
P 9850 1950
F 0 "J1" H 9958 3031 50  0000 C CNN
F 1 "Conn_01x20_Male" H 9958 2940 50  0000 C CNN
F 2 "Connector_PinHeader_2.54mm:PinHeader_1x20_P2.54mm_Vertical" H 9850 1950 50  0001 C CNN
F 3 "~" H 9850 1950 50  0001 C CNN
	1    9850 1950
	1    0    0    -1  
$EndComp
NoConn ~ 10050 1150
Wire Wire Line
	10050 1050 10250 1050
Wire Wire Line
	10050 1250 10300 1250
Wire Wire Line
	10050 1450 10300 1450
Wire Wire Line
	10050 1550 10300 1550
Wire Wire Line
	10050 1650 10300 1650
Wire Wire Line
	10050 1750 10300 1750
Wire Wire Line
	10050 1850 10300 1850
Wire Wire Line
	10050 1950 10300 1950
Wire Wire Line
	10050 2050 10300 2050
Wire Wire Line
	10050 2150 10300 2150
Wire Wire Line
	10050 2250 10300 2250
Wire Wire Line
	10050 2350 10300 2350
Wire Wire Line
	10050 2450 10300 2450
Wire Wire Line
	10050 2550 10300 2550
Wire Wire Line
	10050 2650 10300 2650
Wire Wire Line
	10050 2750 10300 2750
Wire Wire Line
	10050 2850 10300 2850
Wire Wire Line
	10050 2950 10300 2950
Text GLabel 10300 1250 2    50   Input ~ 0
8
Text GLabel 10300 1050 2    50   Input ~ 0
I
Text GLabel 10300 1450 2    50   Input ~ 0
7
Text GLabel 10300 1550 2    50   Input ~ 0
6
Text GLabel 10300 1650 2    50   Input ~ 0
5
Text GLabel 10300 1750 2    50   Input ~ 0
4
Text GLabel 10300 1850 2    50   Input ~ 0
3
Text GLabel 10300 1950 2    50   Input ~ 0
2
Text GLabel 10300 2050 2    50   Input ~ 0
1
Text GLabel 10300 2150 2    50   Input ~ 0
0
Text GLabel 10300 2250 2    50   Input ~ 0
H
Text GLabel 10300 2350 2    50   Input ~ 0
G
Text GLabel 10300 2450 2    50   Input ~ 0
F
Text GLabel 10300 2550 2    50   Input ~ 0
E
Text GLabel 10300 2650 2    50   Input ~ 0
D
Text GLabel 10300 2750 2    50   Input ~ 0
C
Text GLabel 10300 2850 2    50   Input ~ 0
B
Text GLabel 10300 2950 2    50   Input ~ 0
A
$Comp
L Mechanical:MountingHole H1
U 1 1
P 1150 1400
F 0 "H1" H 1250 1446 50  0000 L CNN
F 1 "MountingHole" H 1250 1355 50  0000 L CNN
F 2 "MountingHole:MountingHole_3.2mm_M3_Pad" H 1150 1400 50  0001 C CNN
F 3 "~" H 1150 1400 50  0001 C CNN
	1    1150 1400
	1    0    0    -1  
$EndComp
$Comp
L Mechanical:MountingHole H2
U 1 1
P 1150 1600
F 0 "H2" H 1250 1646 50  0000 L CNN
F 1 "MountingHole" H 1250 1555 50  0000 L CNN
F 2 "MountingHole:MountingHole_3.2mm_M3_Pad" H 1150 1600 50  0001 C CNN
F 3 "~" H 1150 1600 50  0001 C CNN
	1    1150 1600
	1    0    0    -1  
$EndComp
$Comp
L Mechanical:MountingHole H3
U 1 1
P 1150 1800
F 0 "H3" H 1250 1846 50  0000 L CNN
F 1 "MountingHole" H 1250 1755 50  0000 L CNN
F 2 "MountingHole:MountingHole_3.2mm_M3_Pad" H 1150 1800 50  0001 C CNN
F 3 "~" H 1150 1800 50  0001 C CNN
	1    1150 1800
	1    0    0    -1  
$EndComp
$Comp
L Mechanical:MountingHole H4
U 1 1
P 1150 2000
F 0 "H4" H 1250 2046 50  0000 L CNN
F 1 "MountingHole" H 1250 1955 50  0000 L CNN
F 2 "MountingHole:MountingHole_3.2mm_M3_Pad" H 1150 2000 50  0001 C CNN
F 3 "~" H 1150 2000 50  0001 C CNN
	1    1150 2000
	1    0    0    -1  
$EndComp
$Comp
L Mechanical:MountingHole H5
U 1 1
P 1150 2200
F 0 "H5" H 1250 2246 50  0000 L CNN
F 1 "MountingHole" H 1250 2155 50  0000 L CNN
F 2 "MountingHole:MountingHole_3.2mm_M3_Pad" H 1150 2200 50  0001 C CNN
F 3 "~" H 1150 2200 50  0001 C CNN
	1    1150 2200
	1    0    0    -1  
$EndComp
$Comp
L Mechanical:MountingHole H6
U 1 1
P 1150 2400
F 0 "H6" H 1250 2446 50  0000 L CNN
F 1 "MountingHole" H 1250 2355 50  0000 L CNN
F 2 "MountingHole:MountingHole_3.2mm_M3_Pad" H 1150 2400 50  0001 C CNN
F 3 "~" H 1150 2400 50  0001 C CNN
	1    1150 2400
	1    0    0    -1  
$EndComp
$Comp
L Mechanical:MountingHole H7
U 1 1
P 1150 2600
F 0 "H7" H 1250 2646 50  0000 L CNN
F 1 "MountingHole" H 1250 2555 50  0000 L CNN
F 2 "MountingHole:MountingHole_3.2mm_M3_Pad" H 1150 2600 50  0001 C CNN
F 3 "~" H 1150 2600 50  0001 C CNN
	1    1150 2600
	1    0    0    -1  
$EndComp
$Comp
L Mechanical:MountingHole H8
U 1 1
P 1150 2800
F 0 "H8" H 1250 2846 50  0000 L CNN
F 1 "MountingHole" H 1250 2755 50  0000 L CNN
F 2 "MountingHole:MountingHole_3.2mm_M3_Pad" H 1150 2800 50  0001 C CNN
F 3 "~" H 1150 2800 50  0001 C CNN
	1    1150 2800
	1    0    0    -1  
$EndComp
$Comp
L power:GND #PWR0101
U 1 1
P 10250 750
F 0 "#PWR0101" H 10250 500 50  0001 C CNN
F 1 "GND" H 10255 577 50  0000 C CNN
F 2 "" H 10250 750 50  0001 C CNN
F 3 "" H 10250 750 50  0001 C CNN
	1    10250 750 
	-1   0    0    1   
$EndComp
$Comp
L power:+5V #PWR0102
U 1 1
P 10500 1350
F 0 "#PWR0102" H 10500 1200 50  0001 C CNN
F 1 "+5V" V 10515 1478 50  0000 L CNN
F 2 "" H 10500 1350 50  0001 C CNN
F 3 "" H 10500 1350 50  0001 C CNN
	1    10500 1350
	0    1    1    0   
$EndComp
Wire Wire Line
	10250 750  10250 1050
Connection ~ 10250 1050
Wire Wire Line
	10250 1050 10300 1050
Wire Wire Line
	10050 1350 10500 1350
$Comp
L power:GND #PWR0103
U 1 1
P 8700 850
F 0 "#PWR0103" H 8700 600 50  0001 C CNN
F 1 "GND" H 8705 677 50  0000 C CNN
F 2 "" H 8700 850 50  0001 C CNN
F 3 "" H 8700 850 50  0001 C CNN
	1    8700 850 
	-1   0    0    1   
$EndComp
$Comp
L power:+5V #PWR0104
U 1 1
P 8700 1150
F 0 "#PWR0104" H 8700 1000 50  0001 C CNN
F 1 "+5V" H 8715 1323 50  0000 C CNN
F 2 "" H 8700 1150 50  0001 C CNN
F 3 "" H 8700 1150 50  0001 C CNN
	1    8700 1150
	-1   0    0    1   
$EndComp
$Comp
L Device:R R1
U 1 1
P 8450 1150
F 0 "R1" V 8243 1150 50  0000 C CNN
F 1 "330" V 8334 1150 50  0000 C CNN
F 2 "Resistor_THT:R_Axial_DIN0414_L11.9mm_D4.5mm_P7.62mm_Vertical" V 8380 1150 50  0001 C CNN
F 3 "~" H 8450 1150 50  0001 C CNN
	1    8450 1150
	0    1    1    0   
$EndComp
Wire Wire Line
	8700 1150 8600 1150
$Comp
L Device:LED D1
U 1 1
P 8150 1000
F 0 "D1" V 8097 1078 50  0000 L CNN
F 1 "LED" V 8188 1078 50  0000 L CNN
F 2 "LED_THT:LED_D5.0mm" H 8150 1000 50  0001 C CNN
F 3 "~" H 8150 1000 50  0001 C CNN
	1    8150 1000
	0    1    1    0   
$EndComp
Wire Wire Line
	8150 850  8700 850 
Wire Wire Line
	8300 1150 8150 1150
$EndSCHEMATC
